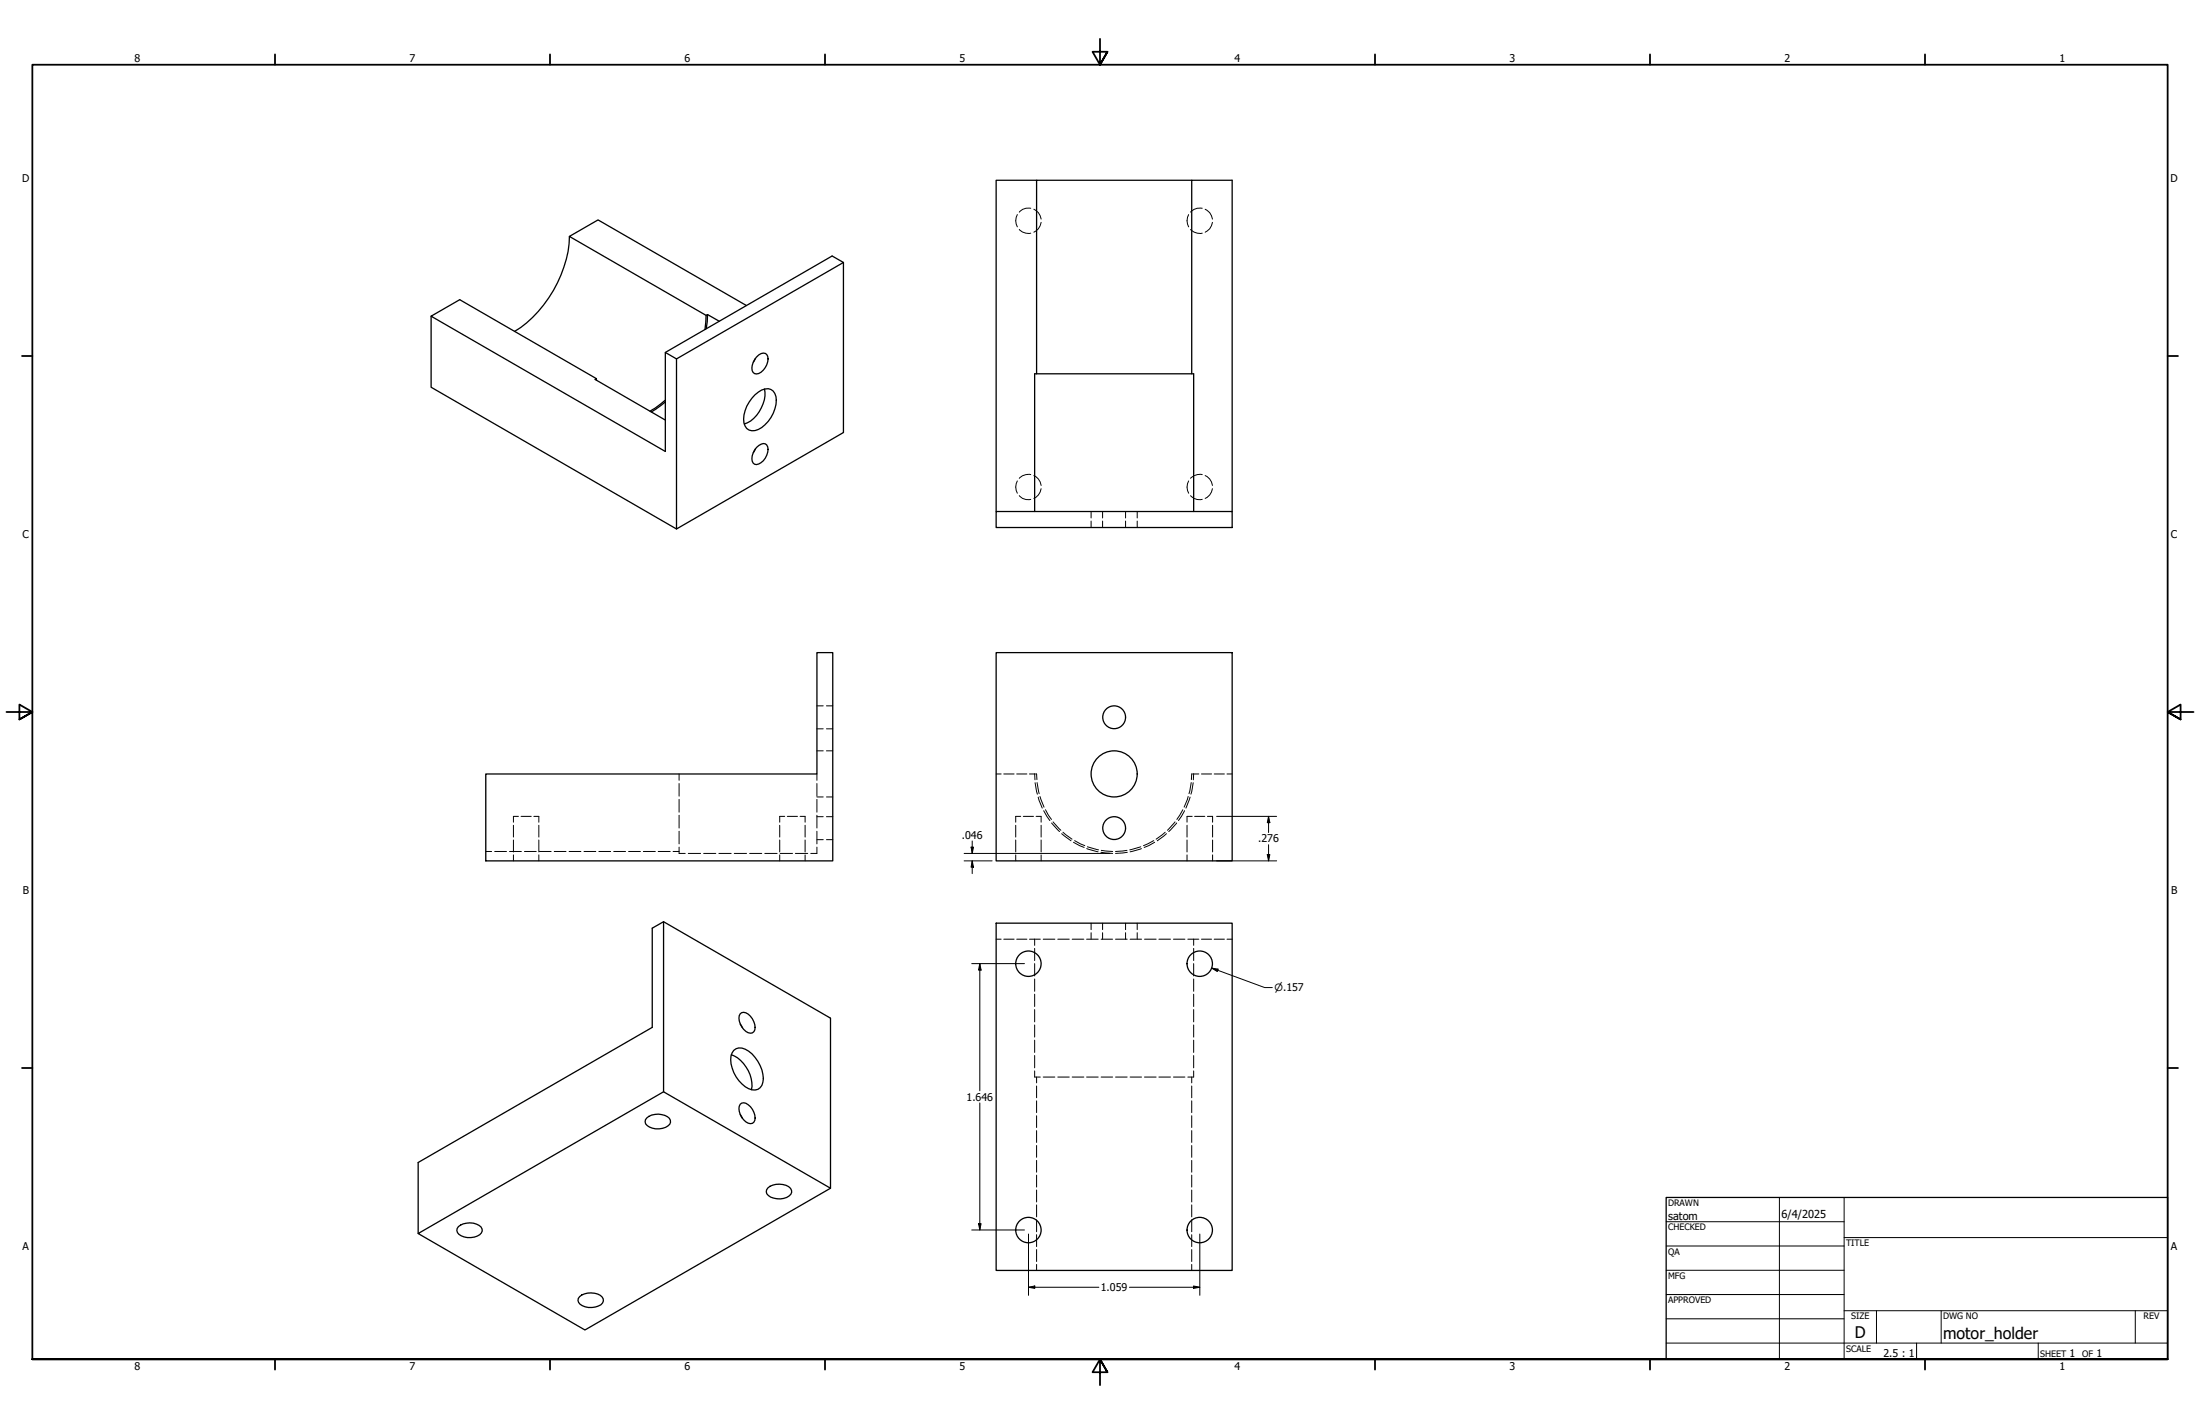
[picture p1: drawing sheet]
<svg xmlns="http://www.w3.org/2000/svg" width="864mm" height="559mm" viewBox="0 0 864 559" stroke-linecap="round" stroke-linejoin="round" font-family="sans-serif">
<!-- layer: Hidden (ANSI) -->
<g fill="none" stroke="#000" stroke-width=".39">
<path d="M399.4 84.2a4.9 4.9 0 0 0 0 4.8M400.1 90a4.6 4.6 0 0 0 4.5 1.5M404.6 81.7a4.7 4.7 0 0 0-4.5 1.5M405.8 82.1a4.8 4.8 0 0 1 2.9 3.9M408.7 87.2a5.1 5.1 0 0 1-2.9 3.9M466.6 84.2a4.9 4.9 0 0 0 0 4.8M467.4 90a4.9 4.9 0 0 0 4.5 1.5M471.9 81.7a4.8 4.8 0 0 0-4.5 1.5M473.1 82.1a4.8 4.8 0 0 1 2.8 3.9M475.9 87.2a5.1 5.1 0 0 1-2.8 3.9M399.4 188.7a4.9 4.9 0 0 0 0 4.8M400.1 194.5a4.3 4.3 0 0 0 4.5 1.5"/>
<path d="M404.6 186.2a4.8 4.8 0 0 0-4.5 1.5M405.8 186.6a4.8 4.8 0 0 1 2.9 3.9M408.7 191.8a4.8 4.8 0 0 1-2.9 3.8M466.6 188.7a4.9 4.9 0 0 0 0 4.8M467.4 194.5a4.5 4.5 0 0 0 4.5 1.5M471.9 186.2a4.9 4.9 0 0 0-4.5 1.5M473.1 186.6a4.8 4.8 0 0 1 2.8 3.9M475.9 191.8a4.8 4.8 0 0 1-2.8 3.8M428.3 200.7v2.6M428.3 204.5v2.5M432.8 200.7v2.6M432.8 204.5v2.5"/>
<path d="M441.8 200.7v2.6M441.8 204.5v2.5M446.4 200.7v2.6M446.4 204.5v2.5M320.7 277h2.5M324.4 277h2.5M320.7 294.6h2.5M320.7 286h2.5M324.4 294.6h2.5M324.4 286h2.5M266.6 303.7v2.5M266.6 307.5v4.9"/>
<path d="M266.6 313.7v5M266.6 319.9v5M320.7 303.7v2.5M320.7 307.5v4.9M320.7 313.7v5M320.7 319.9v5M320.7 312.7h2.5M324.4 312.7h2.5M391 303.7h2M394 303.7h4.1M399.1 303.7h4M404.1 303.7h2.3"/>
<path d="M406.1 303.7l.2 2.3M406.3 307.1l.9 4.6M406.7 303.7h.2l.1 2.2M407.1 307.1l.8 4.4M407.5 312.8l1.6 4.3M408.2 312.5l1.6 4.2M409.7 318.1l2.4 3.9M410.4 317.8l2.3 3.8M464.3 317.8l-2.3 3.8M465 318.1l-2.4 3.9M466.4 312.5l-1.6 4.2M467.2 312.8l-1.7 4.3"/>
<path d="M467.6 307.1l-.9 4.4M468.1 303.7h-.3l-.1 2.2M468.3 303.7h2.3M468.4 307.1l-.9 4.6M468.6 303.7l-.2 2.3M471.6 303.7h4M476.6 303.7h4M481.6 303.7h2.1M190.7 334.1h2.3M194.2 334.1h4.6M200 334.1h4.7M201.5 323.8v4.7"/>
<path d="M201.5 329.6v4.7M201.5 335.5v2.3M203.5 320.4h-2v2.2M204.5 320.4h4M205.9 334.1h4.6M209.5 320.4h2v2.2M211.5 323.8v4.7M211.5 329.6v4.7M211.5 335.5v2.3M211.7 334.1h4.6M217.6 334.1h4.6M223.4 334.1h4.6"/>
<path d="M229.2 334.1h4.7M235.1 334.1h4.6M240.9 334.1h4.7M246.8 334.1h4.6M252.5 334.1h4.7M258.4 334.1h4.7M264.2 334.1h2.4M266.6 326.2v5M266.6 332.4v2.5h2.4M270.2 334.9h4.8M276.2 334.9h4.8M282.2 334.9h4.8"/>
<path d="M288.2 334.9h4.9M294.3 334.9h4.7M300.2 334.9h4.9M306.1 323.8v4.7M306.1 329.6v4.7M306.1 335.5v2.3M306.3 334.9h4.8M308 320.4h-1.9v2.2M309.1 320.4h4M312.2 334.9h4.9M314.1 320.4h1.9v2.2M316 323.8v4.7"/>
<path d="M316 329.6v4.7M316 335.5v2.3M320.7 326.2v5M320.7 332.4v2.5h-2.4M320.7 320.5h2.5M320.7 329.5h2.5M324.4 320.5h2.5M324.4 329.5h2.5M398.7 323.8v4.7M398.7 329.6v4.7M398.7 335.5v2.3M400.7 320.4h-2v2.2"/>
<path d="M401.7 320.4h4M406.7 320.4h2v2.2M408.7 323.8v4.7M408.7 329.6v4.7M408.7 335.5v2.3M412.8 323l3.1 3.3M413.4 322.5l3 3.3M416.8 327.2l3.6 2.7M417.3 326.6l3.5 2.7M421.4 330.5l4.2 2M421.8 329.9l4 2M426.6 333l4.4 1.3"/>
<path d="M426.8 332.3l4.4 1.2M432.2 334.5l4.6 .4M432.3 333.7l4.5 .4M442.4 333.7l-4.5 .4M442.5 334.5l-4.6 .4M447.8 332.3l-4.3 1.2M448.1 333l-4.5 1.3M452.9 329.9l-4 2M453.3 330.5l-4.2 2M457.4 326.6l-3.6 2.7M457.9 327.2l-3.6 2.7M461.3 322.5l-3 3.3"/>
<path d="M461.9 323l-3.1 3.3M466 323.8v4.7M466 329.6v4.7M466 335.5v2.3M468 320.4h-2v2.2M468.9 320.4h4M474 320.4h2v2.2M476 323.8v4.7M476 329.6v4.7M476 335.5v2.3M391 368.6h2M394 368.6h4.1"/>
<path d="M399.1 368.6h4M404.1 368.6h4.3M406.1 368.6v2.4M406.1 372.2v4.7M406.1 378.1v4.9M409.5 368.6h4.6M415.2 368.6h4.5M420.9 368.6h4.5M426.5 368.6h4.6M428.3 362.3v2.5M428.3 366v2.6M432.2 368.6h4.6"/>
<path d="M432.8 362.3v2.5M432.8 366v2.6M437.9 368.6h4.6M441.8 362.3v2.5M441.8 366v2.6M443.6 368.6h4.5M446.4 362.3v2.5M446.4 366v2.6M449.3 368.6h4.5M454.9 368.6h4.6M460.6 368.6h4.5M466.3 368.6h4.3"/>
<path d="M468.6 368.6v2.4M468.6 372.2v4.7M468.6 378.1v4.9M471.6 368.6h4M476.6 368.6h4M481.6 368.6h2.1M406.1 384.2v4.8M406.1 390.1v4.9M406.1 396.2v4.8M468.6 384.2v4.8M468.6 390.1v4.9M468.6 396.2v4.8"/>
<path d="M406.1 402.2v4.8M406.1 408.2v4.8M406.1 414.2v4.8M468.6 402.2v4.8M468.6 408.2v4.8M468.6 414.2v4.8M406.1 420.2v2.5h2.3M406.9 422.7v2.2M406.9 426.1v4.7M406.9 432v4.6M406.9 437.8v4.7M409.5 422.7h4.6"/>
<path d="M415.2 422.7h4.5M420.9 422.7h4.5M426.5 422.7h4.6M432.2 422.7h4.6M437.9 422.7h4.6M443.6 422.7h4.5M449.3 422.7h4.5M454.9 422.7h4.6M460.6 422.7h4.5M467.8 422.7v2.2M467.8 426.1v4.7M467.8 432v4.6"/>
<path d="M467.8 437.8v4.7M468.6 420.2v2.5h-2.3M406.9 443.7v4.6M406.9 449.5v4.7M406.9 455.4v4.6M467.8 443.7v4.6M467.8 449.5v4.7M467.8 455.4v4.6M406.9 461.1v4.7M406.9 467v4.7M406.9 472.8v4.7M406.9 478.7v4.7"/>
<path d="M467.8 461.1v4.7M467.8 467v4.7M467.8 472.8v4.7M467.8 478.7v4.7M406.9 484.5v4.7M406.9 490.3v4.7M406.9 496.2v2.3M467.8 484.5v4.7M467.8 490.3v4.7M467.8 496.2v2.3"/>
</g>
<!-- layer: Visible (ANSI) -->
<g fill="none" stroke="#000" stroke-width=".51">
<path d="M406.9 70.7h-15.9v130M467.8 70.7h-60.9v76h-.8v54M223.5 92.8a47.4 47.4 0 0 1-21.5 37.2M293 119.9l-58.2-33.6-11.3 6.5 53.7 31 .5-.4M331.1 103v66.7l-65.5 37.9v-66.8M169.2 124.1v27.9l96.4 55.6M261.2 138.3l4.4 2.5 65.5-37.8-4.5-2.5-65.4 37.8v38.9l-92-53.1 11.3-6.5 53.6 31-.5 .3 27.6 15.9M277.2 123.8l-.5 5.5M277.7 123.4l-.5 5.6M277.7 123.4l4.6 2.6M234.1 148.6v.6M261.2 157.7l-5.5 4"/>
<path d="M261.2 157l-4 3.1-2.1 1.3M296.4 154.9a6.2 6.2 0 0 1 6.2-2.1 6 6 0 0 1 1.6 7.7 12.7 12.7 0 0 1-7.8 8.5 3.7 3.7 0 0 1-4.5-4.5 13.9 13.9 0 0 1 4.5-9.6zM296.5 140.7l-.8 1.4M297 140.1a2.83 2.83 0 0 1 4-1 5.8 5.8 0 0 1-4 7.6 1.89 1.89 0 0 1-1.9-2.2 7.3 7.3 0 0 1 1.9-4.4zM300.1 152.7a13.2 13.2 0 0 1-7.9 13.7M406.9 146.7h60.9v-76h15.9v130M467.8 146.7h.8v54M296.5 176.1l-.8 1.5M297 175.6a2.98 2.98 0 0 1 4-1 5.9 5.9 0 0 1-4 7.7 1.91 1.91 0 0 1-1.9-2.3 7.3 7.3 0 0 1 1.9-4.4zM391 200.7h92.7v6.3h-92.7zM391 256.1h92.7v81.7h-92.7zM190.7 303.7h130v-47.6h6.2v81.7h-136.2z"/>
<path d="M260.5 361.7v66.7l65.5 37.9v-66.8l-65.5-37.8-4.5 2.5v39l-91.9 53v27.9M391 362.3h92.7v136.2h-92.7zM290.6 397.8a2.22 2.22 0 0 1 3.1 .2 6.1 6.1 0 0 1 2.2 6.9 2.22 2.22 0 0 1-3.1-.2 6.1 6.1 0 0 1-2.2-6.9zM287.1 413.9a13.2 13.2 0 0 1 7.9 13.7M288 412.2a4.2 4.2 0 0 1 5.9 .3 13.7 13.7 0 0 1 5.6 12.2 3.6 3.6 0 0 1-5.6 2.5 13.4 13.4 0 0 1-6.9-12.9zM290.6 401.9l.9 1.5M253.9 438.7a7 7 0 0 1 8.9 .1 1.94 1.94 0 0 1-.6 3 6.9 6.9 0 0 1-8.8-.8v-1.6zM260.5 428.4l-96.4 55.7 65.5 37.8 96.4-55.6M290.6 437.4l.9 1.4M290.6 433.3a2.15 2.15 0 0 1 3.1 .2 6 6 0 0 1 2.2 6.9 2.22 2.22 0 0 1-3.1-.2 6 6 0 0 1-2.2-6.9zM301.4 466.2a7.1 7.1 0 0 1 8.9 .1 2.23 2.23 0 0 1-1.5 3.6 7.1 7.1 0 0 1-7.8-1.5l-.1-1.5zM180 481.3a7.1 7.1 0 0 1 8.8 .2 2.23 2.23 0 0 1-1.5 3.6 6.8 6.8 0 0 1-7.7-1.4l-.3-.8z"/>
<path d="M227.5 508.8a7.1 7.1 0 0 1 8.9 .2 2.17 2.17 0 0 1-1.5 3.5 6.8 6.8 0 0 1-7.8-1.4l-.1-1.6z"/>
<circle cx="437.4" cy="281.5" r="4.5"/>
<circle cx="437.4" cy="303.7" r="9"/>
<circle cx="437.4" cy="325" r="4.5"/>
<circle cx="403.7" cy="378.2" r="5"/>
<circle cx="470.9" cy="378.2" r="5"/>
<circle cx="403.7" cy="482.7" r="5"/>
<circle cx="470.9" cy="482.7" r="5"/>
</g>
<!-- layer: Border (ANSI) -->
<g fill="none" stroke="#000" stroke-width=".7">
<path d="M431.8 15.2v10.2l-2.9-5.1h5.8l-2.9 5.1 2.9-5.1M107.9 21.3v4.1M215.9 21.3v4.1M323.8 21.3v4.1M539.8 21.3v4.1M647.7 21.3v4.1M755.6 21.3v4.1M8.6 139.7h4.1M850.9 139.7h4.1M2.5 279.4h10.2l-5.1-2.9v5.8l5.1-2.9-5.1 2.9M861.1 279.4h-10.2l5.1-2.9v5.8l-5.1-2.9 5.1 2.9M8.6 419.1h4.1"/>
<path d="M850.9 419.1h4.1M12.7 533.4v-508h838.2v508h-838.2h838.2M107.9 533.4v4.1M215.9 533.4v4.1M323.8 533.4v4.1M434.7 538.5l-2.9-5.1 2.9 5.1h-5.8l2.9-5.1v10.2M539.8 533.4v4.1M647.7 533.4v4.1M755.6 533.4v4.1"/>
</g>
<!-- layer: Title (ANSI) -->
<g fill="none" stroke="#000" stroke-width=".39">
<path d="M654 479.4h69.9M698.5 469.9v63.5M723.9 469.9v63.5M654 488.9h69.9M654 498.5h69.9M723.9 485.6h127M654 508h69.9M654 517.5h69.9M723.9 514.3h127M736.6 514.3v12.7M762 514.3v12.7M838.2 514.3v12.7"/>
<path d="M654 527h196.9M752.3 527v6.4M800.1 527v6.4"/>
</g>
<path d="M654 469.9h196.9v63.5h-196.9z" fill="none" stroke="#000" stroke-width=".51"/>
<!-- layer: Dimension (ANSI) -->
<g fill="none" stroke="#000" stroke-width=".39">
<path d="M378.5 337.8h10.9M378.5 334.9h57.2M381.2 332.4h.9l-.5 2.5zM381.6 337.8l.5 2.5h-.9zM381.6 330v4.9M381.6 337.8v5M477.6 337.8h23.5M477.6 320.4h23.5M497.5 335.3h1l-.5 2.5zM498 320.4l.5 2.4h-1zM498 320.4v6.3M498 331.5v6.3"/>
<path d="M381.4 378.1h20.7M384.6 378.1l.5 2.6h-1zM384.6 378.1v50M475.7 379.9l2.5 .4-.4 1zM475.7 379.9l20.7 7.6h3M384.6 432.8v49.9M381.4 482.7h20.7M384.1 480.2h1l-.5 2.5zM403.7 484.3v24M471 484.3v24M403.7 505.1l2.5-.5v1zM403.7 505.1h27.7"/>
<path d="M443.4 505.1h27.6M468.5 504.6l2.5 .5-2.5 .5z"/>
</g>
<path d="M381.2 332.4h.9l-.5 2.5zM497.5 335.3h1l-.5 2.5zM498 320.4l.5 2.4h-1zM381.6 337.8l.5 2.5h-.9zM384.6 378.1l.5 2.6h-1zM475.7 379.9l2.5 .4-.4 1zM384.1 480.2h1l-.5 2.5zM403.7 505.1l2.5-.5v1zM468.5 504.6l2.5 .5-2.5 .5z" fill="#000"/>
<g font-size="6.3">
<text x="728.1" y="524.9">D</text>
<text x="762.8" y="525.4">motor_holder</text>
</g>
<g font-size="4.3">
<text x="654.8" y="478.6">satom</text>
<text x="699.3" y="478">6/4/2025</text>
</g>
<g font-size="4.2">
<text x="52.8" y="24.4">8</text>
<text x="160.8" y="24.4">7</text>
<text x="268.7" y="24.4">6</text>
<text x="376.7" y="24.4">5</text>
<text x="484.6" y="24.4">4</text>
<text x="592.6" y="24.4">3</text>
<text x="700.5" y="24.4">2</text>
<text x="808.5" y="24.4">1</text>
<text x="8.8" y="71.4">D</text>
<text x="852" y="71.4">D</text>
<text x="8.9" y="211.1">C</text>
<text x="852.2" y="211.1">C</text>
<text x="377.6" y="329.2">.046</text>
<text x="493.9" y="330.6">.276</text>
<text x="9" y="350.8">B</text>
<text x="852.2" y="350.8">B</text>
<text x="379.4" y="431.9">1.646</text>
<text x="8.9" y="490.5">A</text>
<text x="852.2" y="490.5">A</text>
<text x="432.1" y="506.7">1.059</text>
<text x="739.3" y="532.6">2.5 : 1</text>
<text x="812.4" y="532.6">1</text>
<text x="823" y="532.6">1</text>
<text x="52.8" y="537.5">8</text>
<text x="160.8" y="537.5">7</text>
<text x="268.7" y="537.5">6</text>
<text x="376.7" y="537.5">5</text>
<text x="484.6" y="537.5">4</text>
<text x="592.6" y="537.5">3</text>
<text x="700.5" y="537.5">2</text>
<text x="808.5" y="537.5">1</text>
</g>
<text font-size="3.9" x="500.3" y="389">⌀.157</text>
<g font-size="3.5">
<text x="654.8" y="473.2">DRAWN</text>
<text x="654.8" y="482.8">CHECKED</text>
<text x="724.7" y="488.9">TITLE</text>
<text x="654.8" y="492.3">QA</text>
<text x="654.8" y="501.8">MFG</text>
<text x="654.8" y="511.4">APPROVED</text>
<text x="726.7" y="517.7">SIZE</text>
<text x="762.8" y="517.7">DWG NO</text>
<text x="841.4" y="517.7">REV</text>
<text x="724.7" y="530.4">SCALE</text>
<text x="800.9" y="532.6">SHEET</text>
<text x="817.4" y="532.6">OF</text>
</g>
</svg>
